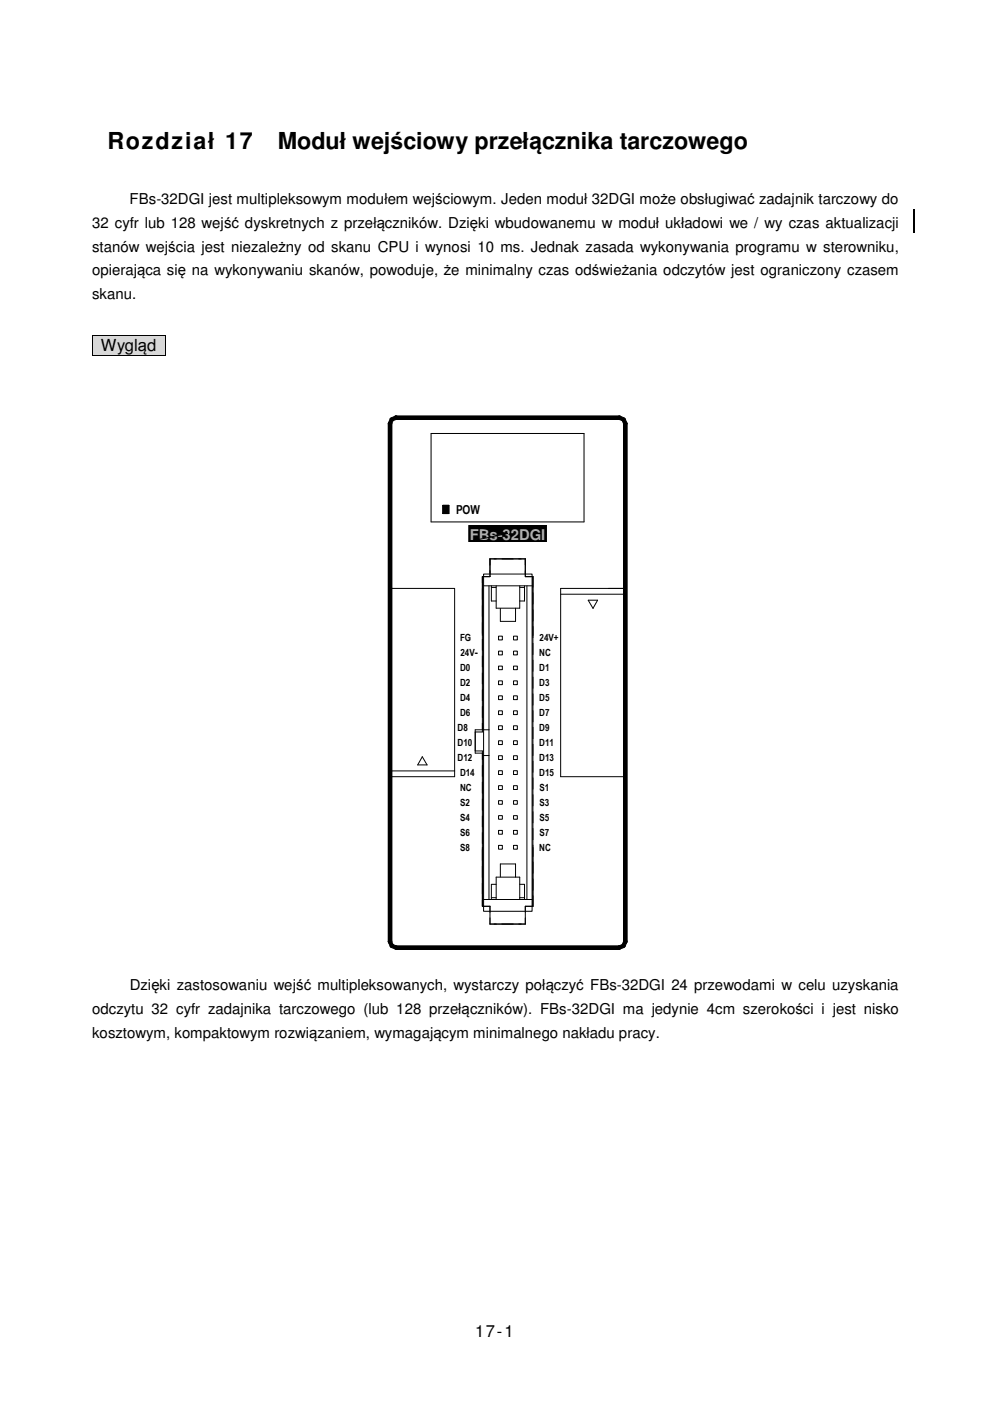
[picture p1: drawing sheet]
<svg xmlns="http://www.w3.org/2000/svg" width="210mm" height="297mm" viewBox="0 0 210 297" stroke-linecap="round" stroke-linejoin="round" font-family="sans-serif">
<path d="M193.8 44.3v5" fill="none" stroke="#000" stroke-width=".25"/>
<g fill="#d9d9d9">
<path d="M19.7 71h13.4v4.4h-13.4z"/>
<path d="M33.3 71h1.8v4.4h-1.8z"/>
</g>
<path d="M19.5 71h.2v.2h-.2zM19.5 75.2h.2v.2h-.2zM34.9 71h.2v.2h-.2zM34.9 75.2h.2v.2h-.2z" fill="#000"/>
<path d="M19.6 71.2v4M19.7 71.1h15.2M19.7 75.3h15.2M35 71.2v4" fill="none" stroke="#000" stroke-width=".21"/>
<path d="M67.1 87.6h81.1v114.3h-81.1z" fill="#fff"/>
<path d="M67.1 87.6h81.1M67.1 201.9h81.1" fill="none" stroke="#fff" stroke-width=".21"/>
<g fill="none" stroke="#000" stroke-width=".21">
<path d="M82.3 89.8h.8v109.8h-.8zM82.3 89.8a.36 .36 0 0 1 .4-.4 .36 .36 0 0 1 .4 .4M82.4 89.7a.34 .34 0 0 0 .2 .4 .34 .34 0 0 0 .4-.2M82.7 88.8l.7 .3-.4 .8-.6-.2zM82.9 88.6l.9-.4 .3 .7-.9 .3zM82.9 88.6l-.2 .2M83.8 88.2h.1a.35 .35 0 0 1 .3 .2 .35 .35 0 0 1 0 .4l-.1 .1M83.9 88.2l-.2 .1a.35 .35 0 0 0-.1 .4 .35 .35 0 0 0 .3 .2M83.9 88.2h47.4v.7h-47.4zM91.4 91.9h32.4v18.8h-32.4zM131.3 88.2l.4 .2v.3l-.4 .2M131.4 88.2l.9 .4-.2 .6-.9-.3z"/>
<path d="M131.4 88.2h-.1a.37 .37 0 0 0-.3 .3 .37 .37 0 0 0 .2 .4M131.9 89.1l.6-.3 .4 .9-.7 .2zM132.2 89.8h.7v109.8h-.7zM132.2 89.8a.36 .36 0 0 1 .4-.4 .36 .36 0 0 1 .3 .4M132.3 88.6l.2 .2M132.9 89.7a.34 .34 0 0 1-.2 .4 .34 .34 0 0 1-.5-.2M93.9 107.1h1.3v1.8h-1.3zM93.9 107.1l.6 .9-.6 .9zM95.2 107.1v1.8l-.7-.9zM99.4 111.4h16.4v3.4h-16.4zM99.4 111.4h16.4l-8.2 1.7zM99.4 114.8l8.2-1.7 8.2 1.7z"/>
<path d="M82.7 124.8h13.7v39.9h-13.7M102.5 121.7h10.3v71.5h-10.3zM102.5 124.2h10.3M103.7 124.2v66.5M104.2 124.2v3.2h1M104.2 124.5h1M105.2 124.2v4.7h5v-4.7M105.7 138h.8v.9h-.8zM105.7 134.9h.8v.8h-.8zM108.9 138h.8v.9h-.8zM108.9 134.9h.8v.8h-.8zM109.3 128.9v2.8h-3.2v-2.7"/>
<path d="M110.2 124.5h1M111.2 124.2v3.2h-1M111.7 124.2v66.5M118.9 126h13.7M124.7 127.3h2l-1 1.7zM132.6 124.8h-13.7v39.9h13.7M100.8 155.2h1.5v-32.9h1.6v-3.8h7.5v3.8h1.6v69.9h-1.6v3.7h-7.5v-3.7h-1.6v-33h-1.5M102.3 154.7h-1.5v5h1.5M102.5 154.7h1.2M105.7 147.5h.8v.8h-.8zM105.7 157.1h.8v.8h-.8zM105.7 153.9h.8v.8h-.8z"/>
<path d="M105.7 150.7h.8v.8h-.8zM105.7 144.4h.8v.8h-.8zM105.7 141.2h.8v.8h-.8zM108.9 147.5h.8v.8h-.8zM108.9 157.1h.8v.8h-.8zM108.9 153.9h.8v.8h-.8zM108.9 150.7h.8v.8h-.8zM108.9 144.4h.8v.8h-.8zM108.9 141.2h.8v.8h-.8zM82.7 163.4h13.7M89.5 160.4l1.1 1.8h-2zM102.5 160.2h1.2"/>
<path d="M105.7 179.2h.8v.8h-.8zM105.7 169.8h.8v.7h-.8zM105.7 176.1h.8v.8h-.8zM105.7 172.9h.8v.8h-.8zM105.7 166.6h.8v.8h-.8zM105.7 163.4h.8v.8h-.8zM105.7 160.2h.8v.8h-.8zM108.9 179.2h.8v.8h-.8zM108.9 169.8h.8v.7h-.8zM108.9 176.1h.8v.8h-.8zM108.9 172.9h.8v.8h-.8zM108.9 166.6h.8v.8h-.8z"/>
<path d="M108.9 163.4h.8v.8h-.8zM108.9 160.2h.8v.8h-.8zM82.3 199.6l.2 .4h.3l.3-.4M82.4 199.8l.6-.3 .4 .9-.7 .3zM83 199.5a.36 .36 0 0 0-.3-.2 .36 .36 0 0 0-.4 .3l.1 .2M102.5 190.7h10.3M104.2 190.3h1M105.2 190.7v-4.7h5v4.7M105.2 187.5h-1v3.2M106.1 185.9v-2.7h3.2v2.8M110.2 190.3h1M110.2 187.5h1v3.2"/>
<path d="M132.2 199.6l.2 .4 .4-.1 .1-.3M132.2 199.5l.7 .3-.4 .9-.6-.3zM132.2 199.5l.5-.2 .2 .3v.2M82.7 200.7l.2 .2M83.2 200.2l.9 .4-.3 .6-.9-.3zM83.9 200.5h47.4v.8h-47.4zM83.9 200.5l-.2 .1a.36 .36 0 0 0-.1 .4 .36 .36 0 0 0 .3 .3M84.1 200.6l.2 .4-.3 .3-.2-.1M131.2 200.6l-.2 .4 .2 .3 .2-.1M131.2 200.6l.9-.4 .2 .7-.9 .3zM131.3 200.5l.4 .2-.1 .4-.3 .2M132.5 200.7l-.2 .2"/>
</g>
<g fill="#000">
<path d="M82.3 89.8h.8v109.8h-.8zM83.9 88.2h47.4v.7h-47.4zM132.2 89.8h.7v109.8h-.7zM95.2 107.1v1.8l-.7-.9zM93.9 107.1h1.3l-.7 .9zM93.9 107.1l.6 .9-.6 .9zM94.5 108l.7 .9h-1.3zM99.4 111.4h16.4l-8.2 1.7zM107.6 113.1l8.2-1.7v3.4zM99.4 114.8l8.2-1.7 8.2 1.7zM99.4 111.4l8.2 1.7-8.2 1.7zM83.9 200.5h47.4v.8h-47.4z"/>
<path d="M82.4 89.6a.37 .37 0 0 1 .4-.1 .37 .37 0 0 1 .3 .3h-.8z" fill-rule="evenodd"/>
<path d="M82.4 89.6a.37 .37 0 0 1 .4-.1 .37 .37 0 0 1 .3 .3h-.8z" fill-rule="evenodd"/>
<path d="M82.4 89.7l.6 .2-.2 .2a.32 .32 0 0 1-.4-.1 .32 .32 0 0 1 0-.3z" fill-rule="evenodd"/>
<path d="M82.8 88.6h.1l.2 .3-.4-.1z" fill-rule="evenodd"/>
<path d="M82.7 88.8l.7 .3-.4 .8-.6-.2z" fill-rule="evenodd"/>
<path d="M83.6 88.4l.3-.2v.7l-.3-.2z" fill-rule="evenodd"/>
<path d="M83.8 88.2h.1a.35 .35 0 0 1 .3 .2 .35 .35 0 0 1 0 .4l-.1 .1z" fill-rule="evenodd"/>
<path d="M82.9 88.6l.9-.4 .3 .7-.9 .3z" fill-rule="evenodd"/>
<path d="M131.3 88.2l.4 .2v.3l-.3 .2z" fill-rule="evenodd"/>
<path d="M131 88.3l.4-.1-.2 .7-.2-.3z" fill-rule="evenodd"/>
<path d="M131.4 88.2l.9 .4-.2 .6-.9-.3z" fill-rule="evenodd"/>
<path d="M132.3 88.6l.2 .2-.3 .1z" fill-rule="evenodd"/>
<path d="M131.9 89.1l.6-.3 .4 .9-.7 .2z" fill-rule="evenodd"/>
<path d="M132.3 89.6a.37 .37 0 0 1 .4-.1 .37 .37 0 0 1 .2 .3h-.7z" fill-rule="evenodd"/>
<path d="M132.3 89.6a.37 .37 0 0 1 .4-.1 .37 .37 0 0 1 .2 .3h-.7z" fill-rule="evenodd"/>
<path d="M132.2 89.9l.7-.2a.34 .34 0 0 1-.2 .4 .34 .34 0 0 1-.5-.2z" fill-rule="evenodd"/>
<path d="M82.3 199.6h.8l-.3 .4-.3-.1z" fill-rule="evenodd"/>
<path d="M82.3 199.6h.8l-.3 .4-.3-.1z" fill-rule="evenodd"/>
<path d="M82.5 199.3h.3l.2 .2-.6 .3z" fill-rule="evenodd"/>
<path d="M82.4 199.8l.6-.3 .4 .9-.7 .3z" fill-rule="evenodd"/>
<path d="M132.2 199.6l.7 .1-.2 .3h-.3z" fill-rule="evenodd"/>
<path d="M132.2 199.6l.7 .1-.2 .3h-.3z" fill-rule="evenodd"/>
<path d="M132.3 199.4l.4-.1 .2 .4z" fill-rule="evenodd"/>
<path d="M82.7 200.7l.4-.2-.2 .4z" fill-rule="evenodd"/>
<path d="M83.2 200.2l.9 .4-.3 .6-.9-.3z" fill-rule="evenodd"/>
<path d="M83.7 200.7l.2-.2v.8l-.3-.3z" fill-rule="evenodd"/>
<path d="M84.1 200.6l.2 .4-.4 .3z" fill-rule="evenodd"/>
<path d="M131.2 200.6l.9-.4 .2 .7-.9 .3z" fill-rule="evenodd"/>
<path d="M131.3 200.5l.4 .2v.3l-.3 .3z" fill-rule="evenodd"/>
<path d="M131.1 200.7l.1-.1 .2 .7-.4-.3z" fill-rule="evenodd"/>
<path d="M132.2 199.5l.7 .3-.4 .9-.6-.3z" fill-rule="evenodd"/>
<path d="M132.2 200.5l.3 .2-.1 .1z" fill-rule="evenodd"/>
</g>
<g font-size="5">
<text x="22.8" y="31.6">Rozdział 17</text>
<text x="58.9" y="31.6">Moduł wejściowy przełącznika tarczowego</text>
</g>
<g font-size="3.5">
<text x="21.4" y="74.5">Wygląd</text>
<text x="100.7" y="283.5">17-1</text>
</g>
<g font-size="3.2">
<text x="27.5" y="43.3">FBs-32DGI jest multipleksowym modułem wejściowym. Jeden moduł 32DGI może obsługiwać zadajnik tarczowy do</text>
<text x="19.5" y="53.3">stanów wejścia jest niezależny od skanu CPU i wynosi 10 ms. Jednak zasada wykonywania programu w sterowniku,</text>
<text x="19.5" y="48.3">32 cyfr lub 128 wejść dyskretnych z przełączników. Dzięki wbudowanemu w moduł układowi we / wy czas aktualizacji</text>
<text x="19.5" y="58.4">opierająca się na wykonywaniu skanów, powoduje, że minimalny czas odświeżania odczytów jest ograniczony czasem</text>
<text x="19.5" y="63.4">skanu.</text>
<text x="27.5" y="209.9">Dzięki zastosowaniu wejść multipleksowanych, wystarczy połączyć FBs-32DGI 24 przewodami w celu uzyskania</text>
<text x="19.5" y="215">odczytu 32 cyfr zadajnika tarczowego (lub 128 przełączników). FBs-32DGI ma jedynie 4cm szerokości i jest nisko</text>
<text x="19.5" y="220">kosztowym, kompaktowym rozwiązaniem, wymagającym minimalnego nakładu pracy.</text>
</g>
<text font-size="3.1" fill="#aeaeae" x="99.6" y="114.4">FBs-32DGI</text>
<text font-size="2.6" x="96.7" y="109">POW</text>
<g font-size="2.1">
<text x="97.5" y="136">FG</text>
<text x="114.4" y="136">24V+</text>
<text x="97.5" y="142.3">D0</text>
<text x="97.6" y="139.1">24V-</text>
<text x="114.3" y="139.1">NC</text>
<text x="114.3" y="142.3">D1</text>
<text x="97.5" y="148.6">D4</text>
<text x="97.5" y="145.5">D2</text>
<text x="114.3" y="145.5">D3</text>
<text x="114.3" y="148.6">D5</text>
<text x="97" y="155">D8</text>
<text x="97.5" y="151.8">D6</text>
<text x="114.3" y="151.8">D7</text>
<text x="114.3" y="155">D9</text>
<text x="97" y="158.2">D10</text>
<text x="97" y="161.3">D12</text>
<text x="114.3" y="158.2">D11</text>
<text x="114.3" y="161.3">D13</text>
<text x="97.5" y="167.7">NC</text>
<text x="97.5" y="164.5">D14</text>
<text x="114.3" y="164.5">D15</text>
<text x="114.4" y="167.7">S1</text>
<text x="97.6" y="170.9">S2</text>
<text x="114.4" y="170.9">S3</text>
<text x="97.6" y="174">S4</text>
<text x="97.6" y="177.2">S6</text>
<text x="114.4" y="174">S5</text>
<text x="114.4" y="177.2">S7</text>
<text x="97.6" y="180.4">S8</text>
<text x="114.3" y="180.4">NC</text>
</g>
</svg>
